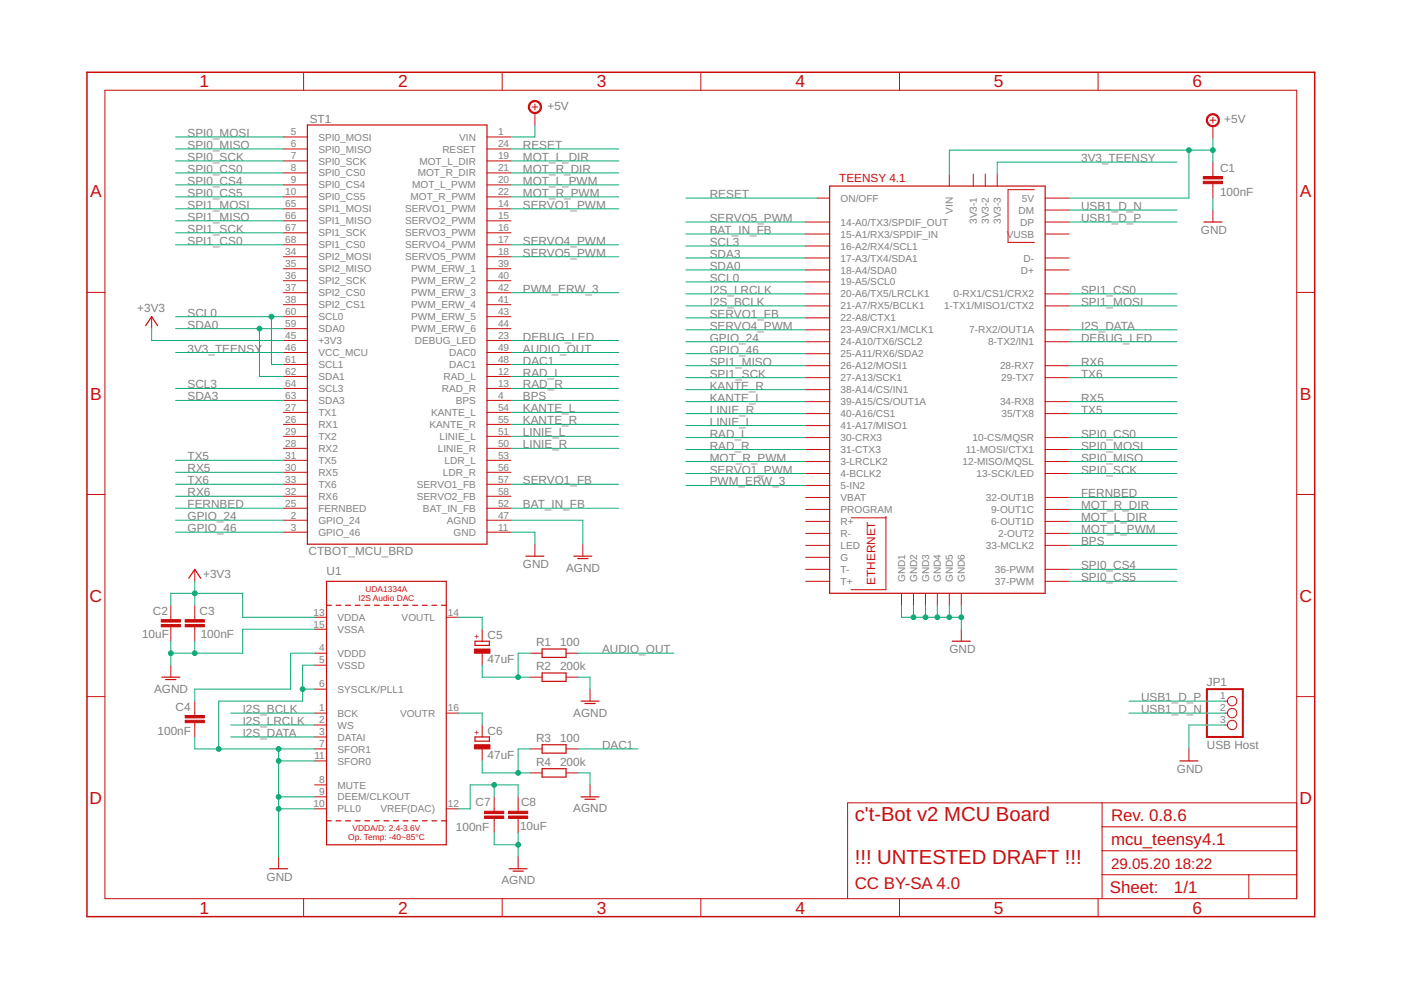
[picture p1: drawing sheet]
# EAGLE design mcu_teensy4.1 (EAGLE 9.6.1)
c't-Bot v2 MCU Board; CC BY-SA 4.0, Timo Sandmann

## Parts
C1  100nF  C-EUC0805  [C0805]
C2  10uF  C-EUC0805  [C0805]
C3  100nF  C-EUC0805  [C0805]
C4  100nF  C-EUC0805  [C0805]
C5  47uF  CPOL-EUUD-6,3X8,8  [UD-6,3X5,8_NICHICON]
C6  47uF  CPOL-EUUD-6,3X8,8  [UD-6,3X5,8_NICHICON]
C7  100nF  C-EUC0805  [C0805]
C8  10uF  C-EUC0805  [C0805]
JP1  USB Host  PINHD-1X3/90  [1X03/90]
R1  100  R-EU_R0805  [R0805]
R2  200k  R-EU_R0805  [R0805]
R3  100  R-EU_R0805  [R0805]
R4  200k  R-EU_R0805  [R0805]
ST1  CTBOT_MCU_BRD  [DIP66]
U1  AUDIO_I2S_UDA1334""  [SSOP16_4.4MM]
U$1  TEENSY41  [TEENSY41]

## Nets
3V3_TEENSY: ST1.46(VCC_MCU) U$1.3V3-3
+3V3: C2.1 C3.2 ST1.45(+3V3) U1.13(VDDA)
+5V: C1.1 ST1.1(VIN) U$1.+5V(5V) U$1.VIN
AGND: C2.2 C3.1 C7.1 C8.1 R2.2 R4.2 ST1.47(AGND) U1.15(VSSA)
AUDIO_OUT: R1.2 ST1.49(DAC0)
BAT_IN_FB: ST1.52(BAT_IN_FB) U$1.15-A1/RX3/SPDIF_IN
BPS: ST1.4(BPS) U$1.33-MCLK2
DAC1: R3.2 ST1.48(DAC1)
DEBUG_LED: ST1.23(DEBUG_LED) U$1.8-TX2/IN1
FERNBED: ST1.25(FERNBED) U$1.32-OUT1B
GND: C1.2 C4.1 JP1.3 ST1.11(GND) U1.5(VSSD) U1.6(SYSCLK/PLL1) U1.7(SFOR1) U1.9(DEEM/CLKOUT) U1.10(PLL0) U1.11(SFOR0) U$1.GND1 U$1.GND2 U$1.GND3 U$1.GND4 U$1.GND5 U$1.GND6
GPIO_24: ST1.2(GPIO_24) U$1.24-A10/TX6/SCL2
GPIO_46: ST1.3(GPIO_46) U$1.25-A11/RX6/SDA2
I2S_BCLK: U1.1(BCK) U$1.21-A7/RX5/BCLK1
I2S_DATA: U1.3(DATAI) U$1.7-RX2/OUT1A
I2S_LRCLK: U1.2(WS) U$1.20-A6/TX5/LRCLK1
KANTE_L: ST1.54(KANTE_L) U$1.39-A15/CS/OUT1A
KANTE_R: ST1.55(KANTE_R) U$1.38-A14/CS/IN1
LINIE_L: ST1.51(LINIE_L) U$1.41-A17/MISO1
LINIE_R: ST1.50(LINIE_R) U$1.40-A16/CS1
MOT_L_DIR: ST1.19(MOT_L_DIR) U$1.6-OUT1D
MOT_L_PWM: ST1.20(MOT_L_PWM) U$1.2-OUT2
MOT_R_DIR: ST1.21(MOT_R_DIR) U$1.9-OUT1C
MOT_R_PWM: ST1.22(MOT_R_PWM) U$1.3-LRCLK2
N$1: C7.2 C8.2 U1.12(VREF(DAC))
N$2: C5.+ U1.14(VOUTL)
N$3: C4.2 U1.4(VDDD)
N$4: C6.+ U1.16(VOUTR)
N$5: C5.- R1.1 R2.1
N$6: C6.- R3.1 R4.1
PWM_ERW_3: ST1.42(PWM_ERW_3) U$1.5-IN2
RAD_L: ST1.12(RAD_L) U$1.30-CRX3
RAD_R: ST1.13(RAD_R) U$1.31-CTX3
RESET: ST1.24(RESET) U$1.ON/OFF
RX5: ST1.30(RX5) U$1.34-RX8
RX6: ST1.32(RX6) U$1.28-RX7
SCL0: ST1.60(SCL0) ST1.61(SCL1) U$1.19-A5/SCL0
SCL3: ST1.64(SCL3) U$1.16-A2/RX4/SCL1
SDA0: ST1.59(SDA0) ST1.62(SDA1) U$1.18-A4/SDA0
SDA3: ST1.63(SDA3) U$1.17-A3/TX4/SDA1
SERVO1_FB: ST1.57(SERVO1_FB) U$1.22-A8/CTX1
SERVO1_PWM: ST1.14(SERVO1_PWM) U$1.4-BCLK2
SERVO4_PWM: ST1.17(SERVO4_PWM) U$1.23-A9/CRX1/MCLK1
SERVO5_PWM: ST1.18(SERVO5_PWM) U$1.14-A0/TX3/SPDIF_OUT
SPI0_CS0: ST1.8(SPI0_CS0) U$1.10-CS\MQSR(10-CS/MQSR)
SPI0_CS4: ST1.9(SPI0_CS4) U$1.36-PWM
SPI0_CS5: ST1.10(SPI0_CS5) U$1.37-PWM
SPI0_MISO: ST1.6(SPI0_MISO) U$1.12-MISO/MQSL
SPI0_MOSI: ST1.5(SPI0_MOSI) U$1.11-MOSI/CTX1
SPI0_SCK: ST1.7(SPI0_SCK) U$1.13-SCK/LED
SPI1_CS0: ST1.68(SPI1_CS0) U$1.0-RX1/CS1/CRX2
SPI1_MISO: ST1.66(SPI1_MISO) U$1.26-A12/MOSI1
SPI1_MOSI: ST1.65(SPI1_MOSI) U$1.1-TX1/MISO1/CTX2
SPI1_SCK: ST1.67(SPI1_SCK) U$1.27-A13/SCK1
TX5: ST1.31(TX5) U$1.35-TX8(35/TX8)
TX6: ST1.33(TX6) U$1.29-TX7
USB1_D_N: JP1.2 U$1.DM
USB1_D_P: JP1.1 U$1.DP
Unconnected: ST1.15(SERVO2_PWM) ST1.16(SERVO3_PWM) ST1.26(RX1) ST1.27(TX1) ST1.28(RX2) ST1.29(TX2) ST1.34(SPI2_MOSI) ST1.35(SPI2_MISO) ST1.36(SPI2_SCK) ST1.37(SPI2_CS0) ST1.38(SPI2_CS1) ST1.39(PWM_ERW_1) ST1.40(PWM_ERW_2) ST1.41(PWM_ERW_4) ST1.43(PWM_ERW_5) ST1.44(PWM_ERW_6) ST1.53(LDR_L) ST1.56(LDR_R) ST1.58(SERVO2_FB) U1.8(MUTE) U$1.3V3-1 U$1.3V3-2 U$1.D+ U$1.D- U$1.G U$1.LED U$1.PROGRAM U$1.R+ U$1.R- U$1.T+ U$1.T- U$1.VBAT U$1.VUSB

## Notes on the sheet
- Rev. 0.8.6
- c't-Bot v2 MCU Board
  
  !!! UNTESTED DRAFT !!!
- CC BY-SA 4.0
